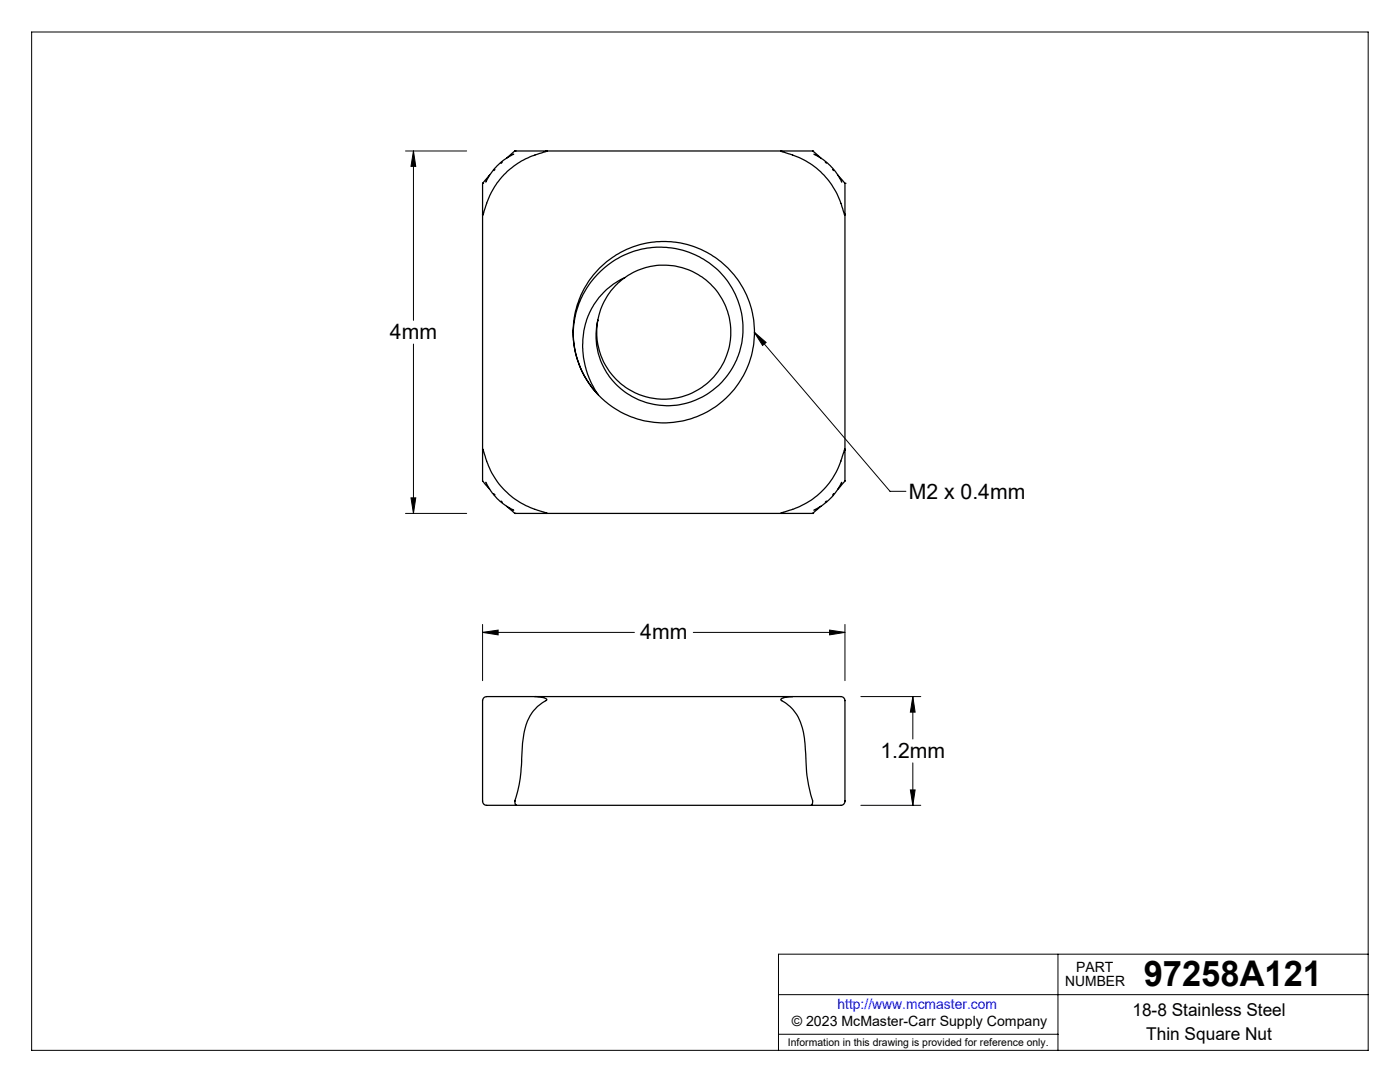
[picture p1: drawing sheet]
<svg xmlns="http://www.w3.org/2000/svg" width="279mm" height="216mm" viewBox="0 0 279 216" stroke-linecap="round" stroke-linejoin="round" font-family="sans-serif">
<g fill="none" stroke="#000" stroke-width=".2">
<path d="M6.3 6.4h266.7v203.2h-266.7zM80.9 30.1h12.2M82.5 30.1v33.8M82.5 30.1l.5 3.1h-1zM82.5 68.7v33.7M150.5 66.3l27.1 31.7h3.2M150.5 66.3l2.4 2-.7 .6zM82 99.3h1l-.5 3.1zM80.9 102.4h12.2M96.3 124.6v11.2M96.3 126.2h30.3M96.3 126.2l3.1-.5v1z"/>
<path d="M138.4 126.2h30.2M165.6 125.7l3 .5-3 .5zM168.6 124.6v11.2M171.8 139h12M182.2 139v8.5M182.2 139l.4 3.1h-.9zM181.7 157.6h.9l-.4 3.1zM182.2 152.2v8.5M171.8 160.7h12M155.4 198.5h117.6M211.1 190.4v19.2M273 190.4h-117.6v19.2"/>
<path d="M155.4 206.4h55.7"/>
</g>
<g fill="#000">
<path d="M150.5 66.3l2.4 2-.7 .6z"/>
<path d="M181.7 157.6h.9l-.4 3.1zM182.2 139l.4 3.1h-.9zM96.3 126.2l3.1-.5v1zM165.6 125.7l3 .5-3 .5zM82 99.3h1l-.5 3.1zM82.5 30.1l.5 3.1h-1z"/>
</g>
<g fill="none" stroke="#000" stroke-width=".25">
<path d="M96.3 36.6v6.1M96.3 36.6h.1M97.7 34.9l-1.4 1.7M98.8 33.8l-.2 .2M100.2 32.4l-.2 .2M102.5 30.8l-1 .5a11.5 11.5 0 0 0-4.5 4.9l-.1 .1M102.8 30.1l-1.7 1.4M102.8 30.1h6.1M102.8 30.1h.1M108.9 30.1l.2 .1-.8 .2a16 16 0 0 0-11.9 12.5l-.1-.2M108.9 30.1h47.1M156 30.1l-.2 .1 .3 .1a16.1 16.1 0 0 1 12.4 12.5l.1 .1v-.2"/>
<path d="M156 30.1h6.2M162.2 30.1l1.6 1.4M162.2 30.1h.1M162.4 30.8l.9 .5a11.3 11.3 0 0 1 4.7 5M164.7 32.3l.2 .3M166.2 33.8l.2 .2M167.2 34.9l1.4 1.7M168.6 36.6v6.1M168.6 36.6h.1M96.3 42.7v47.1M124.7 55.4a13.4 13.4 0 0 1 20.3 6.2 13.4 13.4 0 0 1-11.4 18 13.4 13.4 0 0 1-14.3-15.7M124.7 55.4a14.9 14.9 0 0 0-8 17.4 16.5 16.5 0 0 0 2.7 5.9 18.1 18.1 0 0 1-5-12.7"/>
<path d="M124.7 55.4a13.2 13.2 0 0 0-5.4 8.5M168.6 42.7v47.1M114.4 65.9v.1M119.3 63.9a14.2 14.2 0 0 0 5.7 14.5 14.2 14.2 0 0 0 15.6 .6 15.8 15.8 0 0 0 7.6-14.9 15.8 15.8 0 0 0-9.8-13.4 17.3 17.3 0 0 0-24 15.3M96.3 89.8v6.2l1.4 1.6M96.3 89.8v-.2l.1 .2a16.1 16.1 0 0 0 12.7 12.6h-.2M96.9 96.2l.6 1.1a11.5 11.5 0 0 0 4.9 4.4l.1 .1M98.6 98.5l.2 .2M100 100l.2 .2M164.9 100l-.2 .2M166.4 98.5l-.2 .2M168 96.2l-.5 1a11.2 11.2 0 0 1-5.1 4.6"/>
<path d="M168.6 89.8v5.3a1.41 1.41 0 0 1-.5 1.5l-.9 1M168.6 89.8v-.2l-.1 .4a16.1 16.1 0 0 1-12.6 12.3l-.1 .1h.2M101.1 101l1.7 1.4M102.8 102.4h6.1M102.8 102.4h.1M108.9 102.4h47.1M156 102.4h6.2M162.2 102.4h.1M163.8 101l-1.6 1.4M106.8 139h-7.6a5 5 0 0 0-2.6 .2l-.3 .5v20a.84 .84 0 0 0 .8 1h5.9M106.8 139l1.4 .1 .8 .4 .1 .1a9 9 0 0 0-4.7 7.7v.5a53.3 53.3 0 0 1-1.2 10.7l-.4 1.2v.7l.2 .3M106.8 139h51.4"/>
<path d="M158.2 139l-1.7 .2-.5 .2-.2 .2a9.4 9.4 0 0 1 4.7 7.8l.2 2.1a37.8 37.8 0 0 0 1.5 10.6l-.1 .4-.2 .2M158.2 139h7.6a4.3 4.3 0 0 1 2.6 .2l.2 .5v20a.84 .84 0 0 1-.8 1h-5.9M103 160.7h58.9"/>
<circle cx="132.5" cy="66.3" r="18.1"/>
</g>
<text font-size="7.1" x="228.3" y="196.8">97258A121</text>
<g font-size="4.2">
<text x="77.8" y="67.7">4mm</text>
<text x="181.4" y="99.6">M2 x 0.4mm</text>
<text x="127.8" y="127.6">4mm</text>
<text x="175.7" y="151.2">1.2mm</text>
</g>
<g font-size="3.5">
<text x="226" y="202.8">18-8 Stainless Steel</text>
<text x="228.8" y="207.5">Thin Square Nut</text>
</g>
<g font-size="2.8">
<text x="212.6" y="196.8">NUMBER</text>
<text x="214.8" y="194">PART</text>
<text x="158" y="204.8">© 2023 McMaster-Carr Supply Company</text>
</g>
<text font-size="2.8" fill="#00f" x="167.1" y="201.4">http://www.mcmaster.com</text>
<text font-size="2.1" x="157.3" y="208.6">Information in this drawing is provided for reference only.</text>
</svg>
